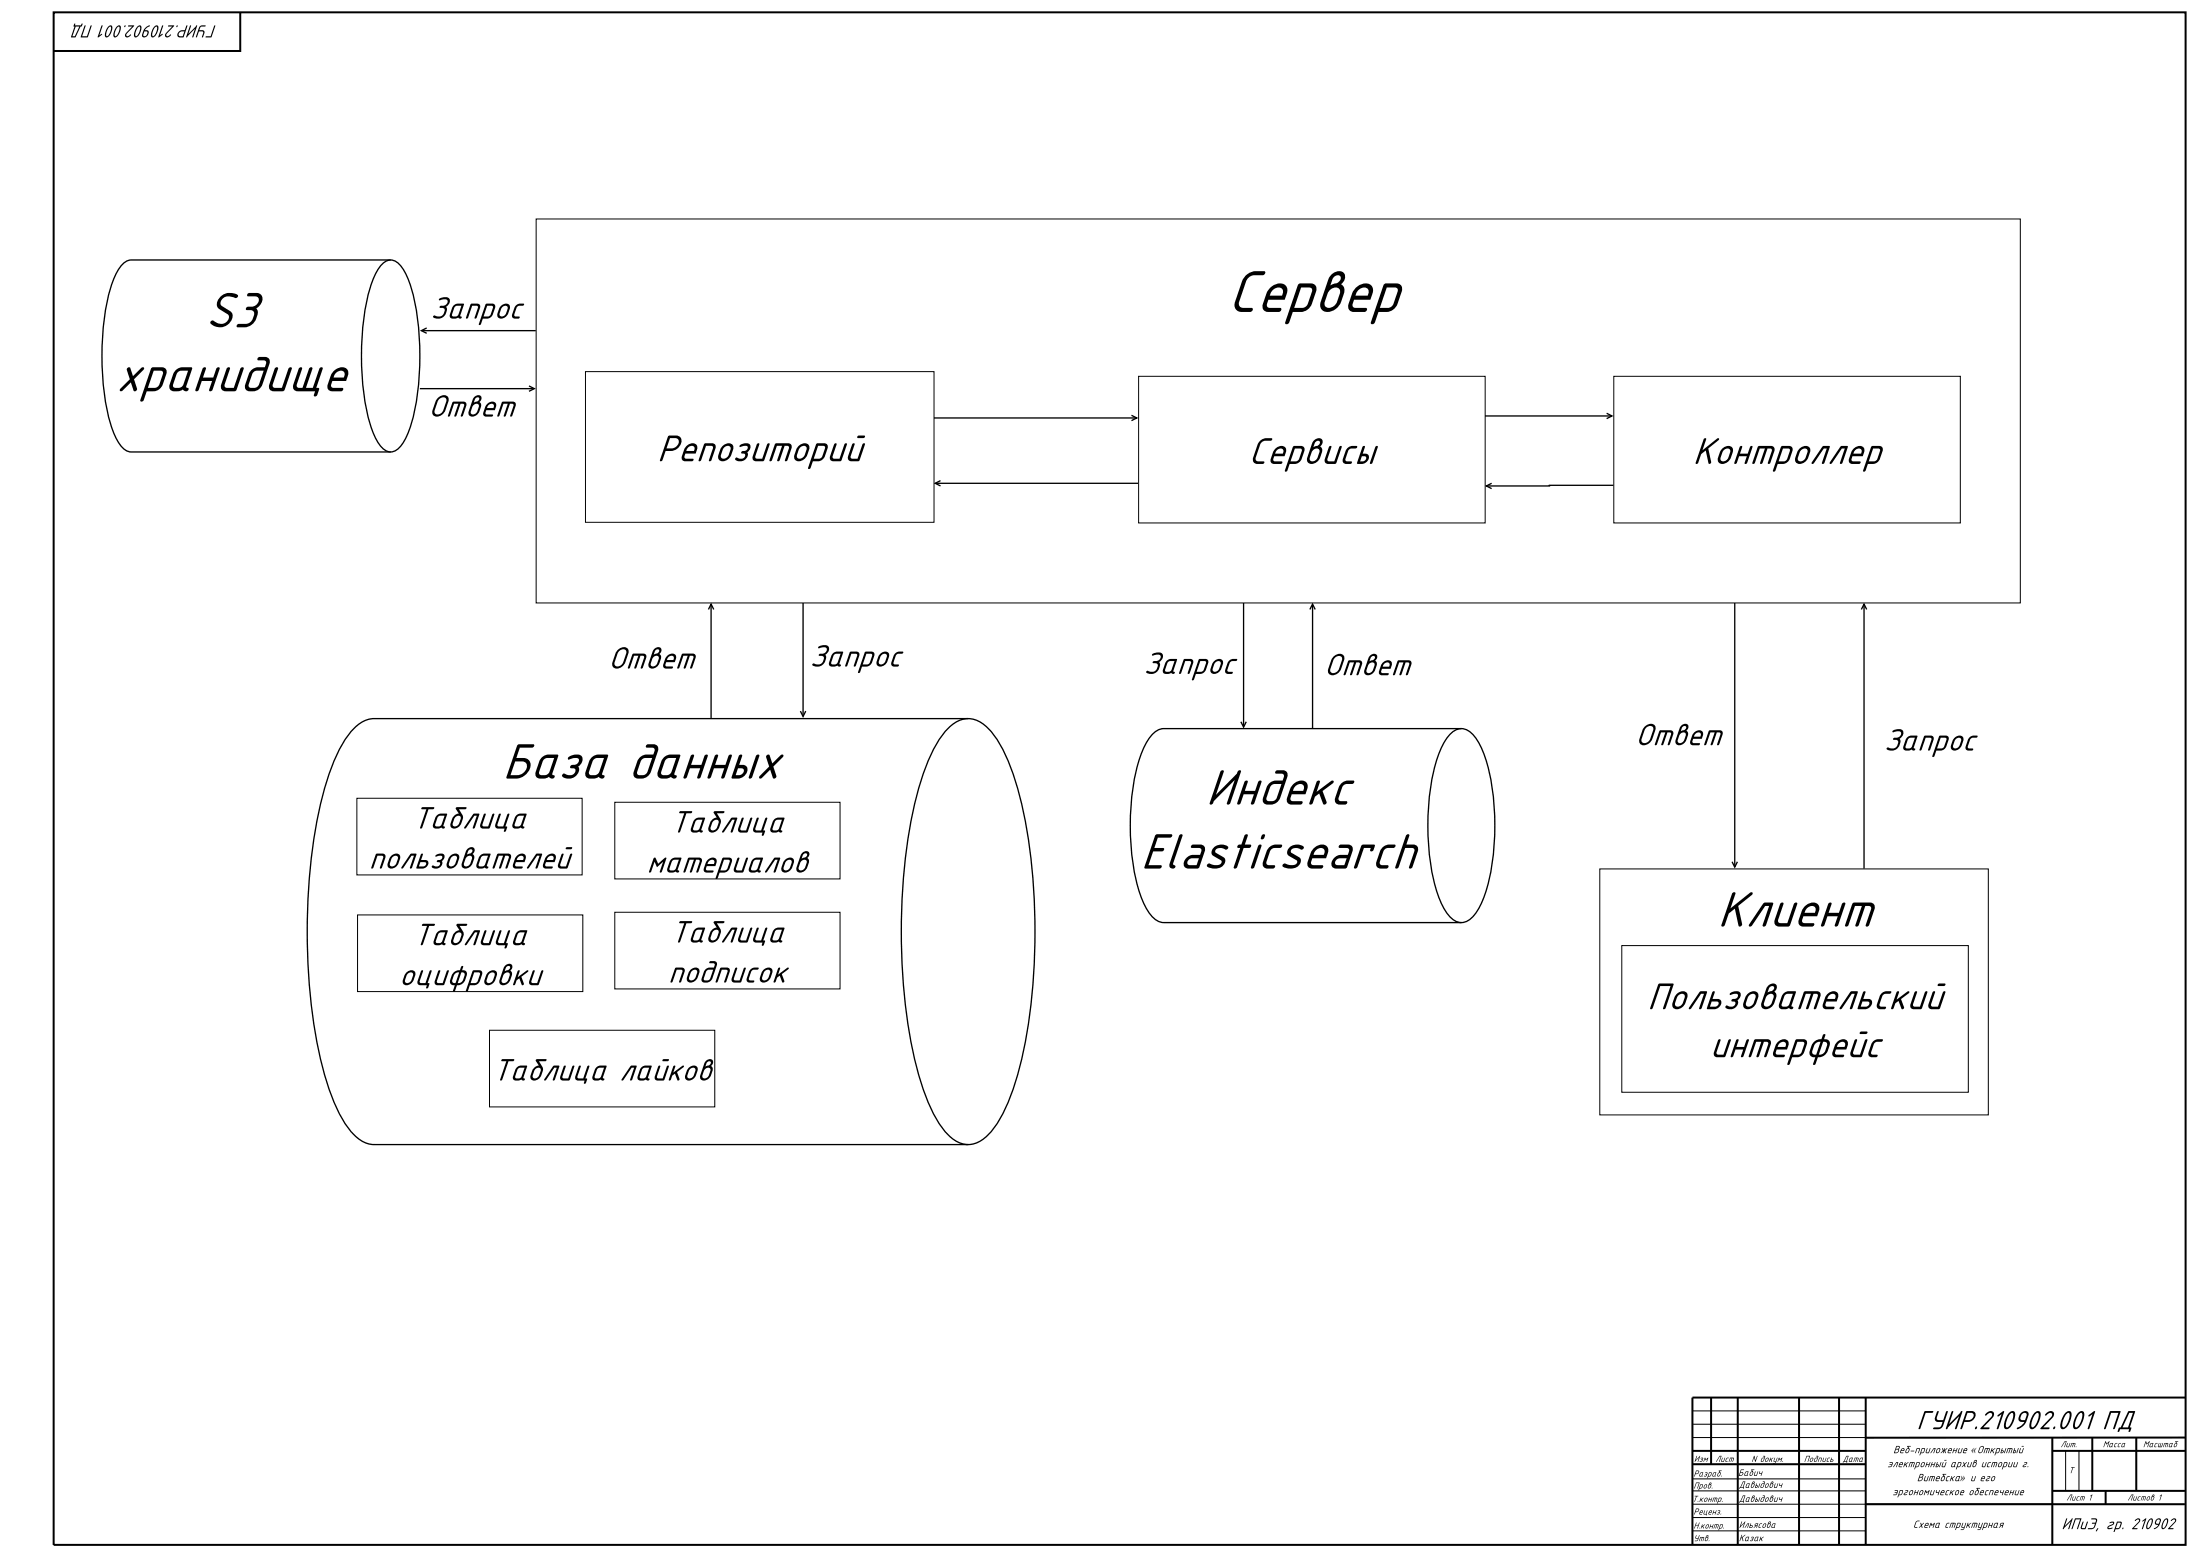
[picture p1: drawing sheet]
<svg xmlns="http://www.w3.org/2000/svg" width="838mm" height="594mm" viewBox="0 0 838 594" stroke-linecap="round" stroke-linejoin="round" font-family="sans-serif">
<g fill="none" stroke="#000" stroke-width=".76" stroke-linecap="butt">
<path d="M20.4 4.7h811.6v583.3h-811.6zM91.5 4.9v14.5h-71.1M651.4 531.9v25.4M661.5 531.9v55.8M684.9 531.9v55.8M700.1 531.9v55.8M710.3 531.9v55.8M832 531.9h-187.7v55.8M644.3 557.3h66M644.3 552.2h66M781.3 547.1v40.6M781.3 552.2h50.7"/>
<path d="M796.5 547.1v20.3M813.3 547.1v20.3M832 547.1l-121.6 .1M710.3 572.5h121.5M781.3 567.4h50.7M801.6 567.4v5.1"/>
</g>
<path d="M644.3 537h66M644.3 542h66M644.3 547.1h66M786.4 552.2v15.2M791.4 552.2v15.2M644.3 577.6h66M644.3 567.4h66M644.3 572.5h136.7M644.3 562.9h66M644.3 582.6h66" fill="none" stroke="#000" stroke-width=".38"/>
<path d="M708.6 232l1-2.1 1 2.1M709.6 230.5v100.1" fill="none" stroke="#000" stroke-width=".51"/>
<path d="M609 330.7h147.9v93.6h-147.9z" fill="#fff"/>
<path d="M609 330.7h147.9v93.6h-147.9z" fill="none" stroke="#000" stroke-width=".38"/>
<path d="M617.4 359.9h131.9v55.8h-131.9z" fill="#fff"/>
<path d="M617.4 359.9h131.9v55.8h-131.9z" fill="none" stroke="#000" stroke-width=".38"/>
<path d="M161 125.8h43M162.4 124.8l-2 1 2 1.1M305.7 229.4v42.7M473.4 229.4v46.8M660.4 229.4v100M304.7 270.6l1 2.1 1-2.1M472.4 274.7l1 2 1-2M659.4 328l1 2 1-2" fill="none" stroke="#000" stroke-width=".51"/>
<path d="M204.1 83.3h565v146.2h-565z" fill="#fff"/>
<path d="M204.1 83.3h565v146.2h-565z" fill="none" stroke="#000" stroke-width=".38"/>
<path d="M567.9 183.9l-2.1 1.1 2.1 1M614.2 184.7l-47.8 .3" fill="none" stroke="#000" stroke-width=".51"/>
<path d="M614.4 143.2h131.9v55.8h-131.9z" fill="#fff"/>
<path d="M614.4 143.2h131.9v55.8h-131.9z" fill="none" stroke="#000" stroke-width=".38"/>
<path d="M565.3 158.3h47.8M611.6 157.3l2.1 1-2.1 1M356.6 183.9h76.7M358 182.9l-2 1 2 1.1" fill="none" stroke="#000" stroke-width=".51"/>
<path d="M433.5 143.2h131.9v55.8h-131.9z" fill="#fff"/>
<path d="M433.5 143.2h131.9v55.8h-131.9z" fill="none" stroke="#000" stroke-width=".38"/>
<path d="M355.4 159.1h76.8M430.7 158.1l2.1 1-2.1 1" fill="none" stroke="#000" stroke-width=".51"/>
<path d="M222.9 141.4h132.7v57.4h-132.7z" fill="#fff"/>
<path d="M222.9 141.4h132.7v57.4h-132.7z" fill="none" stroke="#000" stroke-width=".38"/>
<path d="M269.7 232l1-2.1 1 2.1M270.7 230.5v42.7" fill="none" stroke="#000" stroke-width=".51"/>
<path d="M134 278a11.9 11.9 0 0 1 8.4-4.5h226.2a13 13 0 0 1 9.9 6.4 72.6 72.6 0 0 1 10.2 25.1 234 234 0 0 1 0 99.1 72.6 72.6 0 0 1-10.2 25.1 13 13 0 0 1-9.9 6.4h-226.2a13 13 0 0 1-9.9-6.4 72.6 72.6 0 0 1-10.2-25.1 234 234 0 0 1 0-99.1 72.6 72.6 0 0 1 10.2-25.1z" fill="#fff"/>
<path d="M134 278a11.9 11.9 0 0 1 8.4-4.5h226.2a13 13 0 0 1 9.9 6.4 72.6 72.6 0 0 1 10.2 25.1 234 234 0 0 1 0 99.1 72.6 72.6 0 0 1-10.2 25.1 13 13 0 0 1-9.9 6.4h-226.2a13 13 0 0 1-9.9-6.4 72.6 72.6 0 0 1-10.2-25.1 234 234 0 0 1 0-99.1 72.6 72.6 0 0 1 10.2-25.1zM368.6 273.5a13 13 0 0 0-9.9 6.4 72.6 72.6 0 0 0-10.3 25.1 234.1 234.1 0 0 0 0 99.1 72.6 72.6 0 0 0 10.3 25.1 13 13 0 0 0 9.9 6.4" fill="none" stroke="#000" stroke-width=".51"/>
<path d="M135.9 303.8h85.7v29.2h-85.7z" fill="#fff"/>
<path d="M135.9 303.8h85.7v29.2h-85.7z" fill="none" stroke="#000" stroke-width=".38"/>
<path d="M234 305.3h85.8v29.2h-85.8z" fill="#fff"/>
<path d="M234 305.3h85.8v29.2h-85.8z" fill="none" stroke="#000" stroke-width=".38"/>
<path d="M136.1 348.2h85.8v29.2h-85.8z" fill="#fff"/>
<path d="M136.1 348.2h85.8v29.2h-85.8z" fill="none" stroke="#000" stroke-width=".38"/>
<path d="M234 347.2h85.8v29.2h-85.8z" fill="#fff"/>
<path d="M234 347.2h85.8v29.2h-85.8z" fill="none" stroke="#000" stroke-width=".38"/>
<path d="M186.3 392.1h85.8v29.2h-85.8z" fill="#fff"/>
<path d="M186.3 392.1h85.8v29.2h-85.8z" fill="none" stroke="#000" stroke-width=".38"/>
<path d="M159.8 147.9h43M201.4 146.9l2 1-2 1" fill="none" stroke="#000" stroke-width=".51"/>
<path d="M46.4 100.8a4.9 4.9 0 0 1 3.5-1.9h98.8a6.7 6.7 0 0 1 5.1 4.1 63.9 63.9 0 0 1 5.9 26.6 89.7 89.7 0 0 1-4.4 35.4l-.7 1.5a8.2 8.2 0 0 1-5.9 5.5h-98.8a6.7 6.7 0 0 1-5.1-4.1 63.9 63.9 0 0 1-5.8-26.5 89.7 89.7 0 0 1 4.4-35.4l1.4-3z" fill="#fff"/>
<path d="M148.7 98.9a6.7 6.7 0 0 0-5.1 4.1 64 64 0 0 0-5.8 26.6 89.7 89.7 0 0 0 4.4 35.4l.7 1.5a8.2 8.2 0 0 0 5.8 5.5M46.4 100.8a4.9 4.9 0 0 1 3.5-1.9h98.8a6.7 6.7 0 0 1 5.1 4.1 63.9 63.9 0 0 1 5.9 26.6 89.7 89.7 0 0 1-4.4 35.4l-.7 1.5a8.2 8.2 0 0 1-5.9 5.5h-98.8a6.7 6.7 0 0 1-5.1-4.1 63.9 63.9 0 0 1-5.8-26.5 89.7 89.7 0 0 1 4.4-35.4l1.4-3zM498.7 232l1-2.1 1 2.1M499.7 230.5v46.8" fill="none" stroke="#000" stroke-width=".51"/>
<path d="M439.2 279a5.7 5.7 0 0 1 3.8-1.7h113.3a8 8 0 0 1 6.5 5 63.9 63.9 0 0 1 6.2 29 76 76 0 0 1-5.5 33.3l-.7 1.5a8.7 8.7 0 0 1-6.5 5h-113.3a8 8 0 0 1-6.4-5 63.9 63.9 0 0 1-6.3-29 76 76 0 0 1 5.5-33.3l1.6-2.7z" fill="#fff"/>
<path d="M439.2 279a5.7 5.7 0 0 1 3.8-1.7h113.3a8 8 0 0 1 6.5 5 63.9 63.9 0 0 1 6.2 29 76 76 0 0 1-5.5 33.3l-.7 1.5a8.7 8.7 0 0 1-6.5 5h-113.3a8 8 0 0 1-6.4-5 63.9 63.9 0 0 1-6.3-29 76 76 0 0 1 5.5-33.3l1.6-2.7zM556.3 277.3a8 8 0 0 0-6.4 5 63.9 63.9 0 0 0-6.3 29 76 76 0 0 0 5.5 33.3l.8 1.5a8.7 8.7 0 0 0 6.4 5" fill="none" stroke="#000" stroke-width=".51"/>
<text font-size="24.1" x="467.3" y="118.7">Сервер</text>
<g font-size="20.3">
<text x="78.1" y="124.6">S3</text>
<text x="44.1" y="148.9">хранидище</text>
<text x="191.3" y="296.3">База данных</text>
<text x="459" y="306.2">Индекс</text>
<text x="434.2" y="330.6">Elasticsearch</text>
<text x="653.8" y="352.7">Клиент</text>
</g>
<g font-size="15.2">
<text x="250.1" y="175.6">Репозиторий</text>
<text x="475.3" y="176.6">Сервисы</text>
<text x="644.4" y="176.6">Контроллер</text>
<text x="627.1" y="384.1">Пользовательский</text>
<text x="650.9" y="402.4">интерфейс</text>
</g>
<g font-size="12.7">
<text x="163.8" y="121.3">Запрос</text>
<text x="163" y="158.6">Ответ</text>
<text x="231.5" y="254.5">Ответ</text>
<text x="308.1" y="253.7">Запрос</text>
<text x="435.2" y="256.5">Запрос</text>
<text x="504" y="257">Ответ</text>
<text x="622.5" y="283.6">Ответ</text>
<text x="717.1" y="285.7">Запрос</text>
<text x="156.9" y="315.4">Таблица</text>
<text x="255.1" y="316.9">Таблица</text>
<text x="140.4" y="330.6">пользователей</text>
<text x="246.1" y="332.1">материалов</text>
<text x="157.2" y="359.8">Таблица</text>
<text x="255.1" y="358.7">Таблица</text>
<text x="151.9" y="375">оцифровки</text>
<text x="254.3" y="374">подписок</text>
<text x="187.4" y="411.3">Таблица лайков</text>
</g>
<text font-size="10.7" x="729.6" y="544">ГУИР.210902.001 ПД</text>
<text font-size="7.2" x="82.5" y="9.6" transform="rotate(180 82.5 9.6)">ГУИР.210902.001 ПД</text>
<text font-size="6.4" x="784.8" y="582">ИПиЭ, гр. 210902</text>
<g font-size="4.3">
<text x="720.7" y="553.1">Веб-приложение «Открытый</text>
<text x="718.4" y="558.4">электронный архив истории г.</text>
<text x="729.7" y="563.7">Витебска» и его</text>
<text x="720.4" y="569.1">эргономическое обеспечение</text>
<text x="728.2" y="581.5">Схема структурная</text>
</g>
<g font-size="3.8">
<text x="661.7" y="561.7">Бабич</text>
<text x="661.9" y="566.3">Давыдович</text>
<text x="661.9" y="571.6">Давыдович</text>
<text x="661.9" y="581.5">Ильясова</text>
<text x="661.9" y="586.6">Казак</text>
</g>
<g font-size="3.6">
<text x="784.4" y="550.8">Лит.</text>
<text x="800.5" y="550.8">Масса</text>
<text x="815.8" y="550.8">Масштаб</text>
<text x="644.9" y="556.4">Изм</text>
<text x="653" y="556.4">Лист</text>
<text x="666.7" y="556.4">N докум.</text>
<text x="686.7" y="556.4">Подпись</text>
<text x="701.4" y="556.4">Дата</text>
<text x="644.7" y="562">Разраб.</text>
<text x="787.5" y="560.7">Т</text>
<text x="644.7" y="566.5">Пров.</text>
<text x="644.2" y="571.6">Т.контр.</text>
<text x="786.6" y="571.1">Лист 1</text>
<text x="809.8" y="571.1">Листов 1</text>
<text x="644.7" y="581.8">Н.контр.</text>
<text x="644.7" y="576.4">Реценз.</text>
<text x="644.7" y="586.6">Утв.</text>
</g>
</svg>
